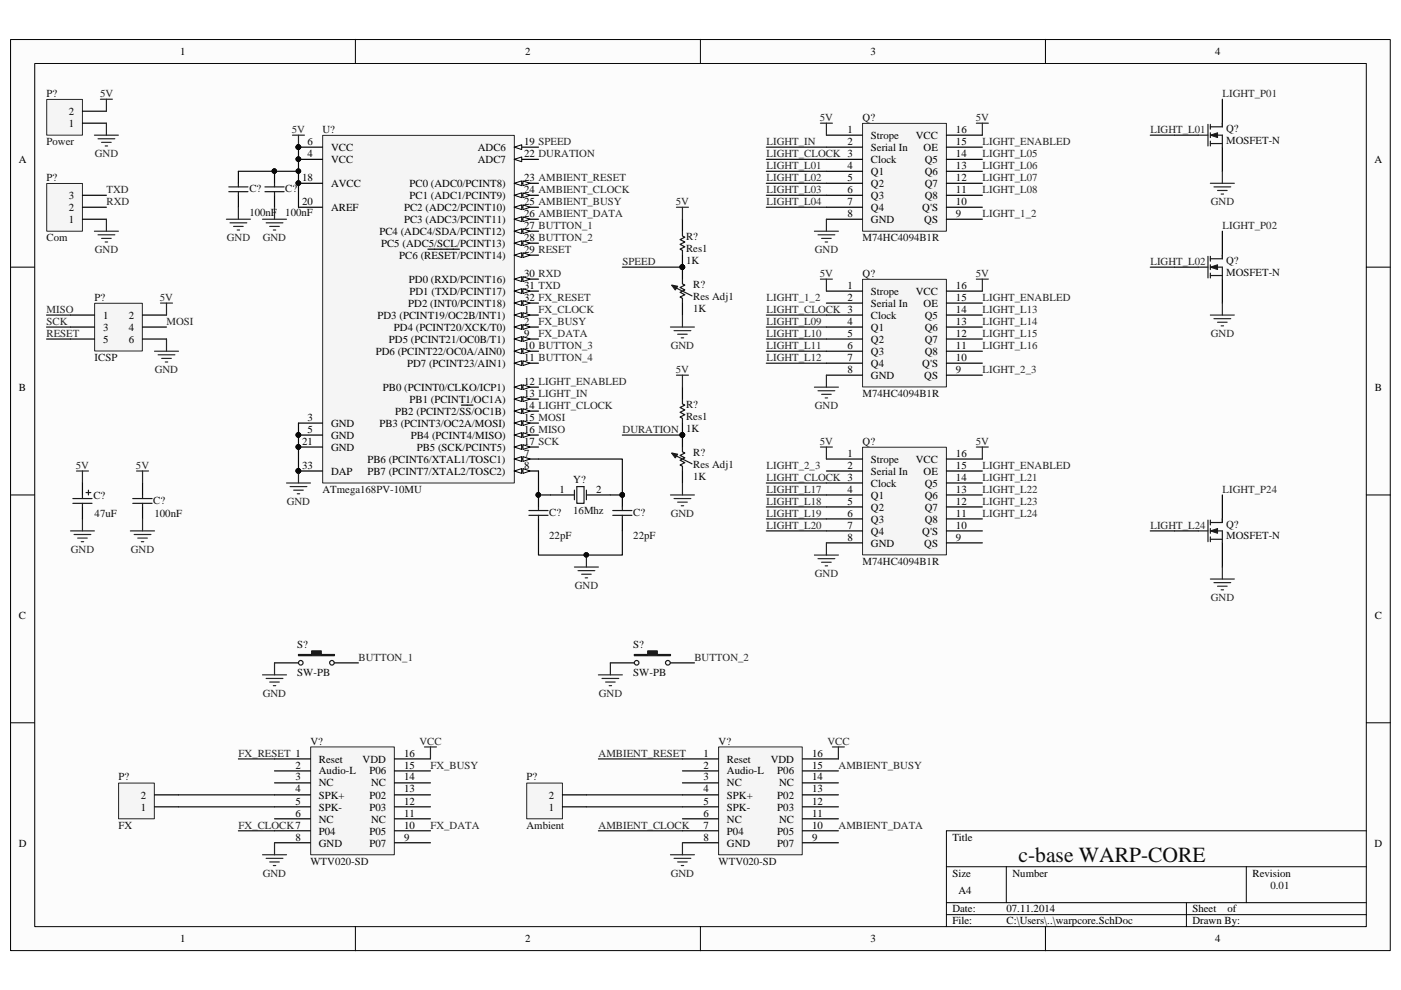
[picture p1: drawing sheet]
# Altium project warpcore.PrjPCB
1 sheet, 27 parts. Net scope: global (net labels, ports and power ports of the same name join across sheets).

## Sheet warpcore.SchDoc
size A4

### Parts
(Parts that share a designator on the sheet are numbered #1, #2 ... from top to bottom, then left to right.)
C?#1  value 100nF  [RAD-0.3]  (hidden comment: Cap)
C?#2  value 100nF  [RAD-0.3]  (hidden comment: Cap)
C?#3  value 47uF  [POLAR0.8]  (hidden comment: Cap Pol2)
C?#4  value 100nF  [RAD-0.3]  (hidden comment: Cap)
C?#5  value 22pF  [RAD-0.3]  (hidden comment: Cap)
C?#6  value 22pF  [RAD-0.3]  (hidden comment: Cap)
P?#1  Power  [HDR1X2]
P?#2  Com  [HDR1X3]
P?#3  ICSP  [HDR2X3]
P?#4  FX  [HDR1X2]
P?#5  Ambient  [HDR1X2]
Q?#1  MOSFET-N  [E3]
Q?#2  M74HC4094B1R
Q?#3  MOSFET-N  [E3]
Q?#4  M74HC4094B1R
Q?#5  M74HC4094B1R
Q?#6  MOSFET-N  [E3]
R?#1  Res1  value 1K  [AXIAL-0.3]
R?#2  Res Adj1  value 1K  [AXIAL-0.7]
R?#3  Res1  value 1K  [AXIAL-0.3]
R?#4  Res Adj1  value 1K  [AXIAL-0.7]
S?#1  SW-PB  [SPST-2]
S?#2  SW-PB  [SPST-2]
U?  ATmega168PV-10MU  [32M1-A_N]
V?#1  WTV020-SD
V?#2  WTV020-SD
Y?  16Mhz  [R38]

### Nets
5V: C?#1.2 C?#2.2 C?#3.1 C?#4.2 P?#1.2 P?#3.2 Q?#2.1(Strope) Q?#2.16(VCC) Q?#4.1(Strope) Q?#4.16(VCC) Q?#5.1(Strope) Q?#5.16(VCC) R?#1.2 R?#3.2 U?.4(VCC) U?.6(VCC) U?.18(AVCC) U?.20(AREF)
GND: C?#1.1 C?#2.1 C?#3.2 C?#4.1 C?#5.1 C?#6.1 P?#1.1 P?#2.1 P?#3.6 Q?#1.3(S) Q?#2.8(GND) Q?#3.3(S) Q?#4.8(GND) Q?#5.8(GND) Q?#6.3(S) R?#2.1 R?#4.1 S?#1.1 S?#2.1 U?.3(GND) U?.5(GND) U?.21(GND) U?.33(DAP) V?#1.8(GND) V?#2.8(GND)
VCC: V?#1.16(VDD) V?#2.16(VDD)
AMBIENT_BUSY: U?.25(PC2_(ADC2/PCINT10)) V?#2.15(P06)
AMBIENT_CLOCK: U?.24(PC1_(ADC1/PCINT9)) V?#2.7(P04)
AMBIENT_DATA: U?.26(PC3_(ADC3/PCINT11)) V?#2.10(P05)
AMBIENT_RESET: U?.23(PC0_(ADC0/PCINT8)) V?#2.1(Reset)
BUTTON_1: S?#1.2 U?.27(PC4_(ADC4/SDA/PCINT12))
BUTTON_2: S?#2.2 U?.28(PC5_(ADC5/SCL/PCINT13))
BUTTON_3: U?.10(PD6_(PCINT22/OC0A/AIN0))
BUTTON_4: U?.11(PD7_(PCINT23/AIN1))
DURATION: R?#3.1 R?#4.2 U?.22(ADC7)
FX_BUSY: U?.2(PD4_(PCINT20/XCK/T0)) V?#1.15(P06)
FX_CLOCK: U?.1(PD3_(PCINT19/OC2B/INT1)) V?#1.7(P04)
FX_DATA: U?.9(PD5_(PCINT21/OC0B/T1)) V?#1.10(P05)
FX_RESET: U?.32(PD2_(INT0/PCINT18)) V?#1.1(Reset)
LIGHT_1_2: Q?#2.9(QS)
LIGHT_2_3: Q?#4.9(QS)
LIGHT_CLOCK: Q?#2.3(Clock) Q?#4.3(Clock) Q?#5.3(Clock) U?.14(PB2_(PCINT2/~{SS}/OC1B))
LIGHT_ENABLED: Q?#2.15(OE) Q?#4.15(OE) Q?#5.15(OE) U?.12(PB0_(PCINT0/CLKO/ICP1))
LIGHT_IN: Q?#2.2(Serial_In) U?.13(PB1_(PCINT1/OC1A))
LIGHT_L01: Q?#1.2(G) Q?#2.4(Q1)
LIGHT_L02: Q?#2.5(Q2) Q?#3.2(G)
LIGHT_L03: Q?#2.6(Q3)
LIGHT_L04: Q?#2.7(Q4)
LIGHT_L05: Q?#2.14(Q5)
LIGHT_L06: Q?#2.13(Q6)
LIGHT_L07: Q?#2.12(Q7)
LIGHT_L08: Q?#2.11(Q8)
LIGHT_L09: Q?#4.4(Q1)
LIGHT_L10: Q?#4.5(Q2)
LIGHT_L11: Q?#4.6(Q3)
LIGHT_L12: Q?#4.7(Q4)
LIGHT_L13: Q?#4.14(Q5)
LIGHT_L14: Q?#4.13(Q6)
LIGHT_L15: Q?#4.12(Q7)
LIGHT_L16: Q?#4.11(Q8)
LIGHT_L17: Q?#5.4(Q1)
LIGHT_L18: Q?#5.5(Q2)
LIGHT_L19: Q?#5.6(Q3)
LIGHT_L20: Q?#5.7(Q4)
LIGHT_L21: Q?#5.14(Q5)
LIGHT_L22: Q?#5.13(Q6)
LIGHT_L23: Q?#5.12(Q7)
LIGHT_L24: Q?#5.11(Q8) Q?#6.2(G)
LIGHT_P01: Q?#1.1(D)
LIGHT_P02: Q?#3.1(D)
LIGHT_P24: Q?#6.1(D)
MISO: P?#3.1 U?.16(PB4_(PCINT4/MISO))
MOSI: P?#3.4 U?.15(PB3_(PCINT3/OC2A/MOSI))
RESET: P?#3.5 U?.29(PC6_(~{RESET}/PCINT14))
RXD: P?#2.2 U?.30(PD0_(RXD/PCINT16))
SCK: P?#3.3 U?.17(PB5_(SCK/PCINT5))
SPEED: R?#1.1 R?#2.2 U?.19(ADC6)
TXD: P?#2.3 U?.31(PD1_(TXD/PCINT17))
NetC?#5_2: C?#5.2 U?.8(PB7_(PCINT7/XTAL2/TOSC2)) Y?.1(OSC1)
NetC?#6_2: C?#6.2 U?.7(PB6_(PCINT6/XTAL1/TOSC1)) Y?.2(OSC2)
NetP?#4_1: P?#4.1 V?#1.5(SPK-)
NetP?#4_2: P?#4.2 V?#1.4(SPK+)
NetP?#5_1: P?#5.1 V?#2.5(SPK-)
NetP?#5_2: P?#5.2 V?#2.4(SPK+)

Not connected (* = marked no-connect by the designer): Q?#2 10(Q'S); Q?#4 2(Serial_In) 10(Q'S); Q?#5 2(Serial_In) 9(QS) 10(Q'S); V?#1 2(Audio-L) 3(NC) 6(NC) 9(P07) 11(NC) 12(P03) 13(P02) 14(NC); V?#2 2(Audio-L) 3(NC) 6(NC) 9(P07) 11(NC) 12(P03) 13(P02) 14(NC)

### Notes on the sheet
- c-base WARP-CORE
- 0.01
- Labels drawn without touching a wire or pin: LIGHT_1_2, LIGHT_2_3
